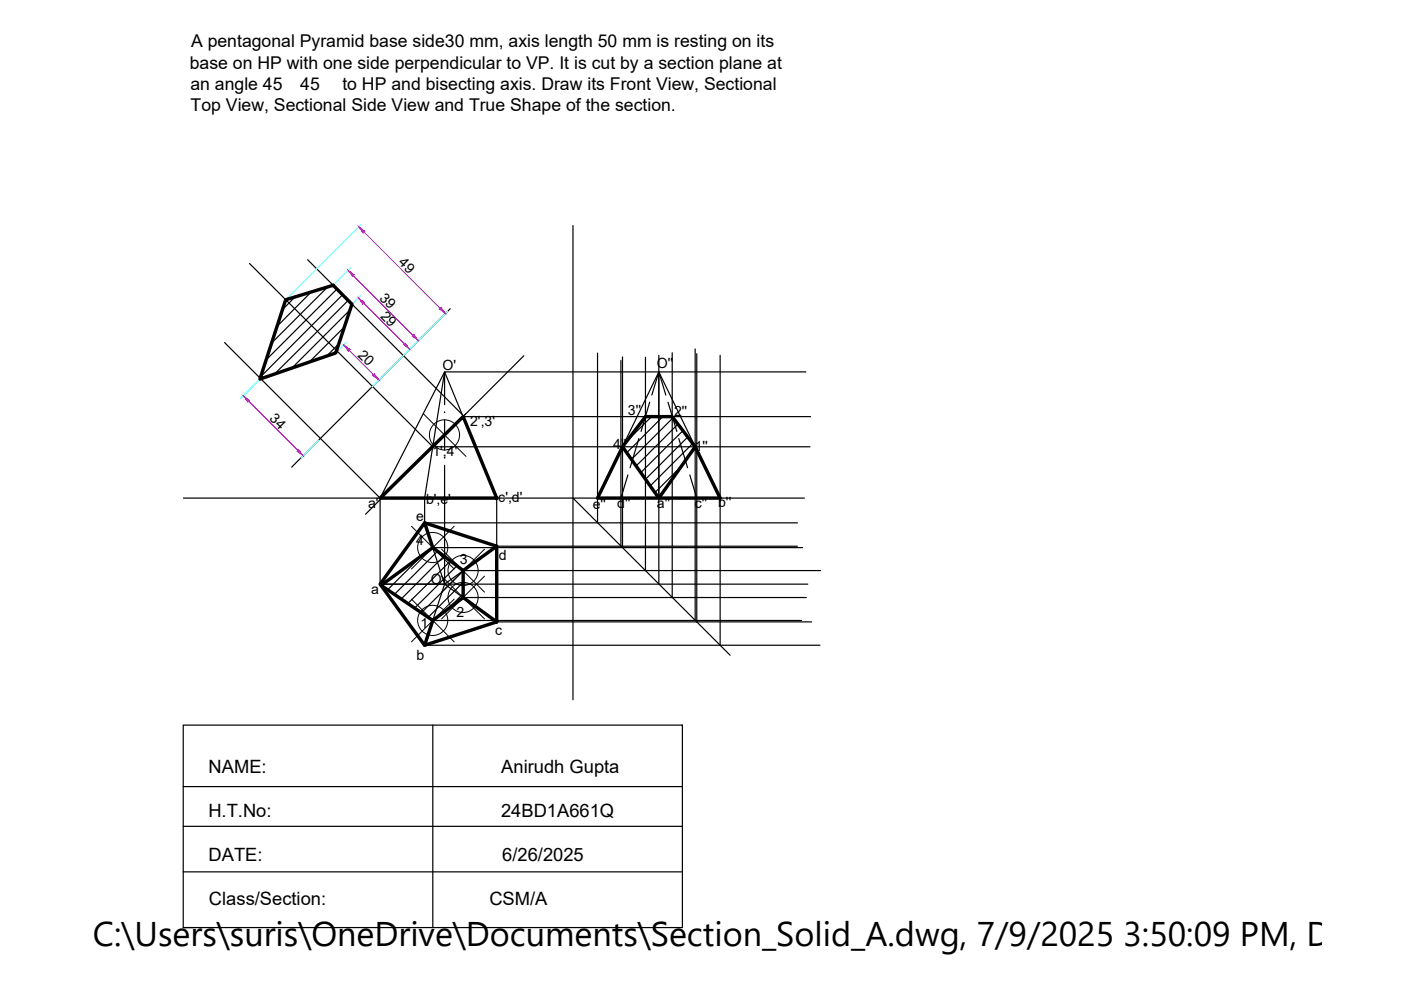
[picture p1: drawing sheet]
<svg xmlns="http://www.w3.org/2000/svg" width="297mm" height="210mm" viewBox="0 0 297 210" stroke-linecap="round" stroke-linejoin="round" font-family="sans-serif">
<!-- layer: 0 -->
<g fill="none" stroke="#000" stroke-width=".25">
<path d="M52.9 55.9l39.1 39M65.2 55.1l33.3 33.2M121.5 47.8v100.6M47.6 72.6l33.2 33.2M62.6 62.9l-2.7 2.7M66 61.9l-7.2 7.3M69.5 60.8l-11.9 11.9M71.4 61.3l-14.9 15M71.8 72.9l-2.6 2.6M72.6 62.5l-17.3 17.3M73.1 69.3l-7.5 7.5M73.8 63.7l-15.6 15.6"/>
<path d="M74.2 65.7l-12.3 12.3M94.3 78.9h76.5M95.4 65.5l-33.6 33.5M111.1 75.4l-33.6 33.6M126.7 74.9v36M131.6 76.4v39.4M132 75.7v40.4M136.8 75.8v45.2M139.7 75.3v48.6M139.7 78.9l-1.5 4.9M142.5 74.8v51.9M147.4 74v57.6"/>
<path d="M147.7 75v56.9M152.7 75.3v61.5M91.8 94.7h79.9M94.3 98.7v25.2l11-8.1M94.3 85.8v-6.9l-13.7 26.7v18.3M94.3 89v6.4M98.2 88.3h73.7M135.5 93l-1.9 6.2M137.7 85.3l-1.8 6.2M138.2 88.3l-5.5 5.4M140.5 88.3l-7.6 7.7M141.2 83.8l-1.5-4.9v26.7"/>
<path d="M141.6 85.3l1.9 6.2M142.7 88.5l-8.8 8.9M143.7 89.9l-8.8 8.9M143.9 93l1.9 6.2M144.6 98.7l-5.8 5.7M144.8 91.3l-8.9 8.9M145.8 92.7l-9 8.9M146.9 94l-9 9M38.9 105.6h131.6M89.4 117.8l-7.2 7.2M90 110.9v-5.3l4.3-26.7 11 26.7v10.2M90 110.9l4.3 13h-13.7"/>
<path d="M90 110.9h79.1M91.8 116.1h78.4M92.8 116.9l-9.2 9.1M94.1 117.9l-9 9.1M95.5 118.9l-9 9.1M105.3 115.8h63.8M121.5 105.6l33.3 33.3M126.7 105.6l13-26.7 13 26.7M133.1 100.7l-1.5 4.9M146.2 100.7l1.5 4.9M80.6 123.9h90.7M91.8 131.6h78.2"/>
<path d="M96.8 120l-8.9 8.9M98.2 121.1l-8.8 8.8M98.2 123.5l-7.4 7.4M98.2 125.9l-3.3 3.3M98.2 121h75.8M98.2 126.7h72.8M172.1 131.9h-66.8l-11-8-4.3 12.9h83.8M38.8 153.7h105.9v43h-105.9zM91.8 153.7v43M38.8 166.8h105.9M38.8 175.2h105.9M38.8 196.7h2.2"/>
<path d="M38.8 184.9h105.9"/>
</g>
<path d="M60.6 63.6l10-3.1 4 4-3.4 10.3-16.1 5.6zM132 94.7l4.8-6.4h5.7l4.9 6.4M132 94.7l7.7 10.9 7.7-10.9 5.3 10.9h-26zM80.6 105.6l17.6-17.3 7.1 17.3zM90 110.9l15.3 4.9v16.1l-15.3 4.9-9.4-12.9zM90 110.9l1.8 5.2M105.3 115.8l-7.1 5.2M80.8 124.1l11-8 6.4 4.9v5.7l-6.4 4.9zM91.8 131.6l-1.8 5.2M98.2 126.7l7.1 5.2" fill="none" stroke="#000" stroke-width=".72"/>
<g fill="#000" stroke="#000" stroke-width=".21">
<path d="M94.2 97.1h.1z"/>
<circle cx="94.3" cy="87.4" r=".07"/>
</g>
<g fill="none" stroke="#000" stroke-width=".21">
<path d="M89.7 87.7l9.1 9.1M98.8 87.7l-9.1 9.1M87.2 111.6l9.1 9M93.6 116.4l9.1 9.1M96.3 111.6l-9.1 9M102.7 116.4l-9.1 9.1M87.2 127l9.1 9.1M93.6 122.2l9.1 9M96.3 127l-9.1 9.1M102.7 122.2l-9.1 9"/>
<circle cx="94.2" cy="92.2" r="3.2"/>
<circle cx="91.7" cy="116.1" r="3.2"/>
<circle cx="91.7" cy="131.5" r="3.2"/>
<circle cx="98.2" cy="126.7" r="3.2"/>
<circle cx="98.2" cy="121" r="3.2"/>
</g>
<path d="M74.3 56.8l-3.4 3.4M76.5 47.6l-15.7 15.7M73.3 72.7l-1.9 1.9M76.4 62.7l-1.5 1.5M94.9 66l-16 16M54.9 80.6l-3.8 3.8M67.5 93.3l-3.7 3.8" fill="none" stroke="#0ff" stroke-width=".25"/>
<path d="M74.9 58.4l12.6 12.7M77.2 49.2l16.1 16.1M74 74.3l5.2 5.1M77.1 64.3l8.6 8.6M52.7 85.1l10.4 10.4" fill="none" stroke="#f0f" stroke-width=".25"/>
<g fill="#f0f" stroke="#f0f" stroke-width=".21">
<path d="M62.9 95.7l.4-.4 .9 1.3z"/>
<path d="M51.6 83.9l1.3 1-.4 .3z"/>
<path d="M93.1 65.5l.4-.4 .9 1.3z"/>
<path d="M76.1 48.1l1.3 1-.4 .3z"/>
<path d="M87.4 71.3l.3-.4 1 1.3z"/>
<path d="M73.8 57.3l1.3 .9-.4 .4z"/>
<path d="M79 79.6l.4-.4 .9 1.3z"/>
<path d="M72.9 73.1l1.3 1-.3 .4z"/>
<path d="M85.9 72.7l1 1.3-1.4-.9z"/>
<path d="M76 63.1l1.3 1-.4 .4z"/>
</g>
<text font-size="7.3" x="19.7" y="200.6">C:\Users\suris\OneDrive\Documents\Section_Solid_A.dwg, 7/9/2025 3:50:09 PM, DWG T</text>
<g font-size="3.9">
<text x="44.2" y="163.9">NAME:</text>
<text x="106.3" y="163.9">Anirudh Gupta</text>
<text x="44.2" y="173.2">H.T.No:</text>
<text x="106.2" y="173.2">24BD1A661Q</text>
<text x="44.2" y="182.5">DATE:</text>
<text x="106.5" y="182.5">6/26/2025</text>
<text x="44.3" y="191.9">Class/Section:</text>
<text x="103.8" y="191.9">CSM/A</text>
</g>
<g font-size="3.7">
<text x="40.5" y="10.1">A pentagonal Pyramid base side30 mm, axis length 50 mm is resting on its</text>
<text x="40.2" y="14.5">base on HP with one side perpendicular to VP. It is cut by a section plane at</text>
<text x="40.4" y="19">an angle 45∘45∘ to HP and bisecting axis. Draw its Front View, Sectional</text>
<text x="40.4" y="23.6">Top View, Sectional Side View and True Shape of the section.</text>
</g>
<g font-size="3">
<text x="84.4" y="55.9" transform="rotate(44 84.4 55.9)">49</text>
<text x="80.3" y="63.3" transform="rotate(44 80.3 63.3)">39</text>
<text x="80.5" y="67.2" transform="rotate(45 80.5 67.2)">29</text>
<text x="75.7" y="75.4" transform="rotate(44 75.7 75.4)">20</text>
<text x="139.3" y="77.9">O''</text>
<text x="93.8" y="78.4">O'</text>
<text x="57" y="88.8" transform="rotate(45 57 88.8)">34</text>
<text x="133.1" y="88.1">3''</text>
<text x="142.9" y="88.1">2''</text>
<text x="99.7" y="90.4">2',3'</text>
<text x="130" y="95.1">4''</text>
<text x="147.3" y="95.6">1''</text>
<text x="91.7" y="96.6">1',4'</text>
<text x="78" y="107.8">a'</text>
<text x="90.3" y="106.9">b',e'</text>
<text x="105.6" y="106.5">c',d'</text>
<text x="125.7" y="107.9">e''</text>
<text x="130.9" y="107.7">d''</text>
<text x="139.3" y="107.8">a''</text>
<text x="147.3" y="107.8">c''</text>
<text x="152.3" y="107.5">b''</text>
<text x="88.2" y="110.6">e</text>
<text x="88.2" y="115.6">4</text>
<text x="97.5" y="119.5">3</text>
<text x="105.8" y="118.8">d</text>
<text x="91.3" y="123.9">O</text>
<text x="78.7" y="126">a</text>
<text x="96.8" y="130.9">2</text>
<text x="89.2" y="133.1">1</text>
<text x="105" y="134.6">c</text>
<text x="88.3" y="139.9">b</text>
</g>
</svg>
